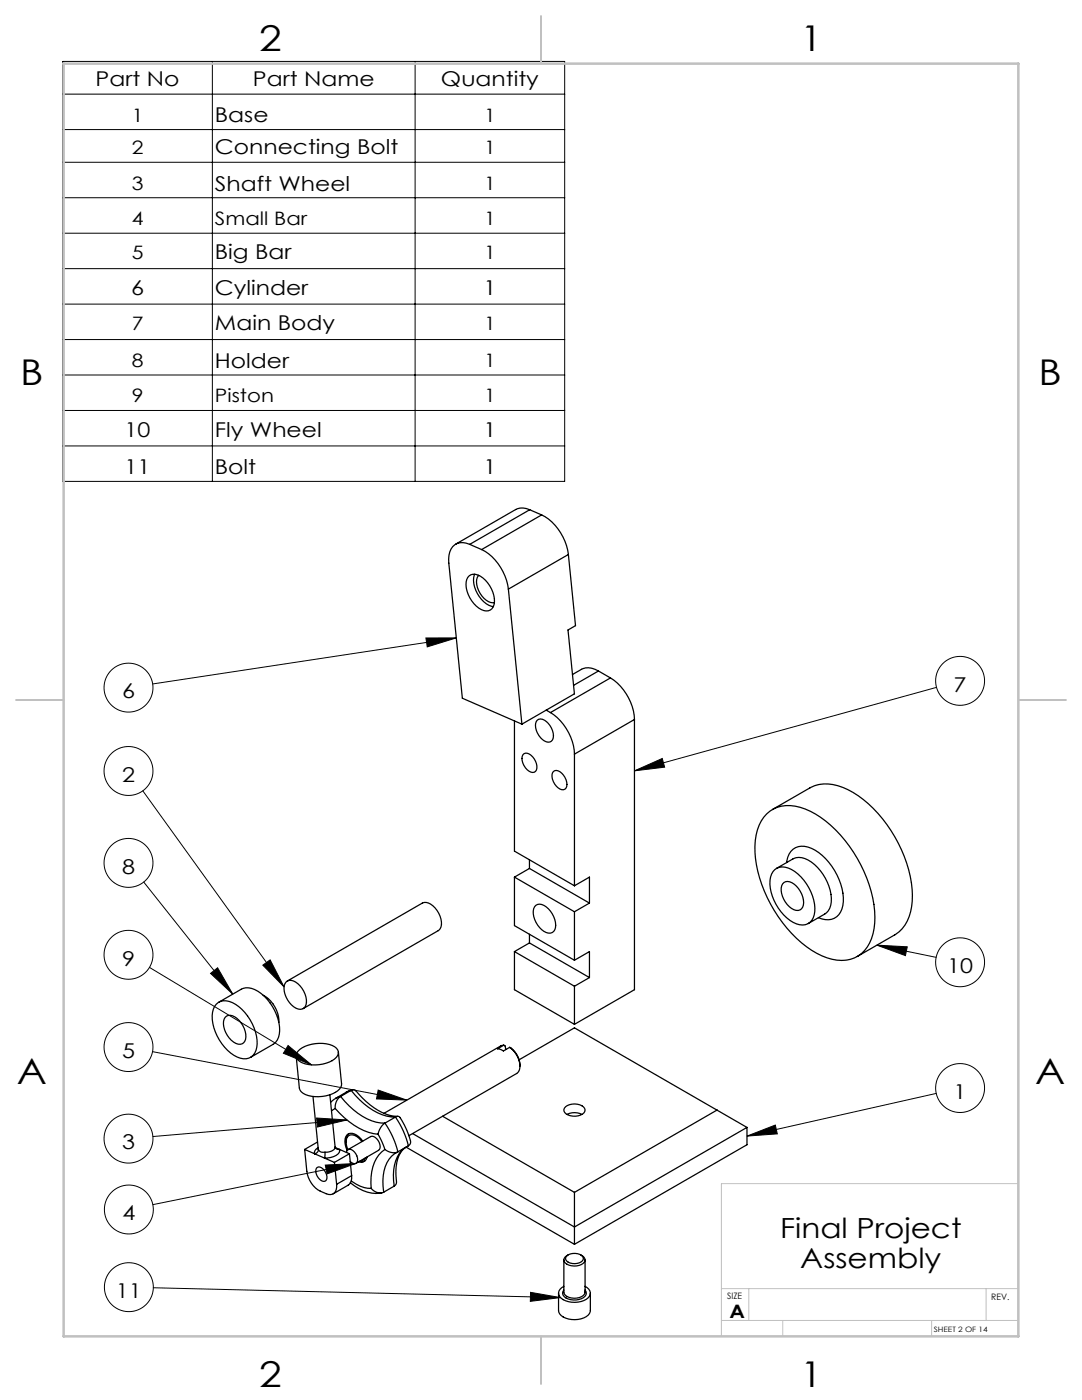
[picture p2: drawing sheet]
<svg xmlns="http://www.w3.org/2000/svg" width="216mm" height="279mm" viewBox="0 0 216 279" stroke-linecap="round" stroke-linejoin="round" font-family="sans-serif">
<g fill="none" stroke="#000" stroke-width=".2">
<path d="M12.5 12.3h100.2v83.8h-100.2zM12.5 18.8h100.2M42.4 12.3v83.8M82.8 12.3v83.8M12.5 25.9h100.2M12.5 32.4h100.2M12.5 39.5h100.2M12.5 46.5h100.2M12.5 53.6h100.2M12.5 60.7h100.2M12.5 67.8h100.2M12.5 74.8h100.2"/>
<path d="M12.5 81.9h100.2M12.5 89h100.2M85 127.3h6l-5.7 1.8zM91 127.3l-60.5 9.2M186.9 137.2l-60.3 16.6M28.5 157.8l28.2 39.2M126.6 153.8l5.5-2.4 .5 1.7zM28.7 176l17.7 22.4M29.8 193.1l32.4 19.4M42 194.3l1.4-1.2 3 5.3zM52.4 192.6l1.5-1 2.8 5.4zM175 188.6l6 .4-.3 1.7z"/>
<path d="M175 188.6l11.8 2.5M30.4 209.9l50.8 9.7M57.5 208.7l4.7 3.8-5.6-2.3zM75.5 217.5l5.7 2.1-6.1-.3zM186.8 218.2l-37.8 8.5M63.2 223.1l6 .4-5.9 1.4zM64.9 232.5l6.1-.3-5.7 2.1zM69.2 223.5l-38.7 3.3M71 232.2l-40.5 8.2M149 226.7l5.7-2.2 .4 1.8zM30.6 257l81.2 2M105.9 257.9l5.9 1.1-6 .7z"/>
<circle cx="25.6" cy="137.2" r="4.9"/>
<circle cx="191.6" cy="135.9" r="4.9"/>
<circle cx="25.6" cy="153.9" r="4.9"/>
<circle cx="25.6" cy="172.2" r="4.9"/>
<circle cx="25.6" cy="190.6" r="4.9"/>
<circle cx="191.6" cy="192" r="4.9"/>
<circle cx="25.6" cy="209" r="4.9"/>
<circle cx="191.6" cy="217.1" r="4.9"/>
<circle cx="25.6" cy="227.2" r="4.9"/>
<circle cx="25.7" cy="241.4" r="4.9"/>
<circle cx="25.7" cy="256.9" r="4.9"/>
</g>
<path d="M203.2 236.2h-59.3v30.5M143.9 257.2h59.3M149.4 257.2v6.3M196.8 257.2v6.3M143.9 263.5h59.3M156.2 263.5v3.2M185.9 263.5v3.2" fill="none" stroke="#c0c0c0" stroke-width=".2"/>
<path d="M107.9 3.2v9.5M3.2 139.7h9.5M203.2 139.7h9.5M107.9 266.7v9.5" fill="none" stroke="#c0c0c0" stroke-width=".25"/>
<path d="M12.7 12.7h190.5v254h-190.5z" fill="none" stroke="#c0c0c0" stroke-width=".5"/>
<path d="M85 127.3h6l-5.7 1.8zM126.6 153.8l5.5-2.4 .5 1.7zM175 188.6l6 .4-.3 1.7zM149 226.7l5.7-2.2 .4 1.8zM105.9 257.9l5.9 1.1-6 .7zM64.9 232.5l6.1-.3-5.7 2.1zM63.2 223.1l6 .4-5.9 1.4zM75.5 217.5l5.7 2.1-6.1-.3zM57.5 208.7l4.7 3.8-5.6-2.3zM42 194.3l1.4-1.2 3 5.3zM52.4 192.6l1.5-1 2.8 5.4z" fill="#000"/>
<g fill="none" stroke="#000" stroke-width=".25">
<path d="M93.6 114.9a2.18 2.18 0 0 1 2.8 .5 5.6 5.6 0 0 1 2 5.7 1.77 1.77 0 0 1-2.9 .3 5.8 5.8 0 0 1-2.4-5.7zM93.7 108.6a2.72 2.72 0 0 0-4.1 2.2v1.6l2.7 26.9 11.8 5.2M93.7 108.6l2.4 1.1M94.7 114.6a5.5 5.5 0 0 0 3.7 6.5M95.5 114.8a3.1 3.1 0 0 0 .3 3.6 3.1 3.1 0 0 0 2.9 1.9M96.1 109.7a10.4 10.4 0 0 1 5.3 7.9M101.4 117.6l2.7 26.9M105.7 101.7a3.1 3.1 0 0 0-2.8 0l-12 6.9M105.7 101.7l-12 6.9M105.7 101.7l2.4 1.1M108.1 102.8a10.4 10.4 0 0 1 5.3 7.9M108.1 102.8l-12 6.9"/>
<path d="M113.4 110.7l-12 6.9M113.4 110.7l1.4 14.2-1.5 .8 1.3 12.8-10.5 6M119.4 133.9a3.3 3.3 0 0 0-3.4-.3l-1.8 1M119.4 133.9l2.4 1.4M119.4 133.9l-5 2.9M121.8 135.3a10.6 10.6 0 0 1 4.8 8.3M121.8 135.3l-12 6.9M102.7 143.9v26l11.9 6.9M104.6 150.4a1.72 1.72 0 0 1 2 1.1 2.2 2.2 0 0 1 .3 2.4 1.45 1.45 0 0 1-2.1-.7 2.24 2.24 0 0 1-.2-2.8zM107.2 143.7a1.66 1.66 0 0 1 2.2 .7 2.85 2.85 0 0 1 .6 3.5 1.66 1.66 0 0 1-2.1-.7 2.85 2.85 0 0 1-.7-3.5zM109 141.7l.8 .5M109.8 142.2a10.6 10.6 0 0 1 4.8 8.3"/>
<path d="M110.4 154a1.45 1.45 0 0 1 2 .7 2.24 2.24 0 0 1 .3 2.8 1.72 1.72 0 0 1-2-1 2.2 2.2 0 0 1-.3-2.5zM114.6 150.5v26.3M126.6 143.6l-12 6.9M126.6 143.6v53.9l-12 6.9M102.7 175v9.7l11.9 6.9M102.7 175l11.9 7M105.6 173.3l12 6.9M105.6 171.6v1.7M105.6 173.3l-2.9 1.7M114.6 176.8l3-1.8v5.2M153 162.5a6.8 6.8 0 0 1 7.7-1 23.7 23.7 0 0 1 11.7 12.4 19.9 19.9 0 0 1 1.8 12.4 6.4 6.4 0 0 1-8.2 5.1 19.4 19.4 0 0 1-10.7-8.4 24.2 24.2 0 0 1-4.6-15.3 8.6 8.6 0 0 1 2.3-5.2zM154.1 161.6l7.5-4.4a7.4 7.4 0 0 1 6.6-.1 23.7 23.7 0 0 1 11.7 12.5 19.9 19.9 0 0 1 1.8 12.4 7.1 7.1 0 0 1-3.1 4.6l-7.5 4.3"/>
<path d="M154.6 173.5a3.1 3.1 0 0 1 4 .4 9.4 9.4 0 0 1 3.9 8.7 2.46 2.46 0 0 1-3.6 1.8 9.3 9.3 0 0 1-5.1-9.4l.4-1.1zM154.9 173.3l3.3-1.9a3.8 3.8 0 0 1 4.3 1.1 9.4 9.4 0 0 1 3.3 8.2 2.62 2.62 0 0 1-1.2 1.7l-3.3 1.9M156.4 176.1a2.04 2.04 0 0 1 2.5 .8 4.2 4.2 0 0 1 1.3 4.2 1.4 1.4 0 0 1-2.2 .2 4.7 4.7 0 0 1-2-4.5zM157 172.1a3.3 3.3 0 0 1 4.9-2.8 12 12 0 0 1 6.3 11.4 3.2 3.2 0 0 1-4.9 2.4M52.5 198.6a6.1 6.1 0 0 1 3.1 5.4M57.1 196a1.69 1.69 0 0 1 2.3 .3 4.3 4.3 0 0 1 1.5 4.6 1.5 1.5 0 0 1-2.3 0 4.5 4.5 0 0 1-1.8-4.6zM57.3 195.8l27-15.6a2.26 2.26 0 0 1 2.5 1 4 4 0 0 1 1 4.2l-.4 .3-26.9 15.6M102.7 189.9v7.6l11.9 6.9M102.7 189.9l11.9 6.9M105.6 186.5v1.7M105.6 188.2l12 6.9M105.6 188.2l-2.9 1.7"/>
<path d="M106.9 180.7a1.98 1.98 0 0 1 2.5 .7 4.3 4.3 0 0 1 1.3 4.2 1.38 1.38 0 0 1-2.2 .3 4.7 4.7 0 0 1-2-4.6zM114.6 182v9.6M114.6 196.8v7.6M114.6 191.6l3-1.7v5.2M117.6 195.1l-3 1.7M117.6 180.2l-3 1.8M43.1 200.4a2.86 2.86 0 0 1 3.9 0 9.6 9.6 0 0 1 4.2 8.6 2.54 2.54 0 0 1-3.9 1.9 9.5 9.5 0 0 1-4.9-8.9l.4-1.1zM43.6 200l4.5-2.6a3.5 3.5 0 0 1 4 .9 9.7 9.7 0 0 1 3.6 8.1 2.79 2.79 0 0 1-1.2 2l-4.5 2.6M44.9 203a1.61 1.61 0 0 1 2.4 .2 4.4 4.4 0 0 1 1.5 4.6 1.44 1.44 0 0 1-2.2 .2 4.6 4.6 0 0 1-1.9-4.6zM59.5 209.8a6.8 6.8 0 0 1 7.3-.9 1.36 1.36 0 0 1 .7 1.2 1.36 1.36 0 0 1-.7 1.3 7.1 7.1 0 0 1-7 .5 1.29 1.29 0 0 1-.3-2.1zM62.5 218.8l1 10.5M65.8 218.5l1.1 10.4a1.72 1.72 0 0 1-2.1 1.1"/>
<path d="M67 219.2l-1 .8M67.5 210l.7 6.3a2.33 2.33 0 0 1-1.8 2 6.5 6.5 0 0 1-6.3-.4l-.4-.7-.6-6.4M68 218.8a13.2 13.2 0 0 0 8 5.3h.8M68 218.8a2.65 2.65 0 0 0-1.1 2.4M68 218.8l-1 .4M70.1 217.6l.3-.1 .5 .1a14.3 14.3 0 0 0 7.6 5.1l.9 .1M70.1 217.6a13.2 13.2 0 0 0 8 5.3h.8M70.1 217.6l-1 .4-2.1 1.2M70.1 217.6l-2.1 1.2M70.3 217.5l-1.2 .5M100.5 208.6l-.6 .1-23.3 13.5M100.5 208.6l-1.2 .7 1.1 .4 1.3-.7"/>
<path d="M100.5 208.6l.3 .2 .1 .7M101.7 209a4.7 4.7 0 0 1 1.9 4.5l-.5 .7-21.5 12.5M101.7 209a4.4 4.4 0 0 1 2.1 3.8M103.6 211.5l11-6.4 34.4 19.9M60.8 229.4l.4 4.4a5.3 5.3 0 0 0 4.8 4.6 1.59 1.59 0 0 0 1.2-2M60.8 229.4l5.9 2.6M63.3 233a1.42 1.42 0 0 1 1.7 1 1.12 1.12 0 0 1-.3 1.8 2.07 2.07 0 0 1-1.6-2.6zM63.4 227.9l-2.6 1.5M63.5 229a1.05 1.05 0 0 0-.7 1.3 .87 .87 0 0 0 .7-.9M63.5 229.3h.1M63.5 229.3v.1M63.5 229.4a1.06 1.06 0 0 0 1.3 .6"/>
<path d="M66.7 232l.5 4.4M66.9 228.9v.1M66.9 229l.4 .3 .4 .1a1.05 1.05 0 0 1-.7 1.2 4.5 4.5 0 0 1-2.3 .5l.1-1.1M66.9 221.2a14 14 0 0 0 8.5 5.2M66.9 221.2l-.8 .5M66.9 229v.1M66.9 229l2.8 1.3M69.1 230a.71 .71 0 0 1 .6-.7 .71 .71 0 0 1 .7 .3l.6 .7a1.34 1.34 0 0 1 0 1.9 1.14 1.14 0 0 1-1.1-.4M69.5 229.4l4.4-2.6a1.86 1.86 0 0 1 1.8 2.6l-4.7 2.8M69.6 226.3a1.85 1.85 0 0 0-.5 1.6M69.7 230.3l-3 1.7M69.7 230.3l.5 4.3"/>
<path d="M69.9 236a7.8 7.8 0 0 0 6.3 2M70.1 235.7l.3 .2a6.3 6.3 0 0 0 3.7 1.3M70.2 234.6a1.92 1.92 0 0 1-.7 1.9l-3 1.8M70.2 234.6l-3 1.8M72.2 227.8l-.1-.2a2.12 2.12 0 0 0-2.4-1 2.19 2.19 0 0 0-.3 2.8M72.4 227.7a2.72 2.72 0 0 0-2.9-1.4 2.63 2.63 0 0 0-.2 3.3M72.8 231.7h-1M72.9 231.1a1 1 0 0 1-1 .6M73.3 230.9a1.23 1.23 0 0 1-1.8 1M74.1 237.2a2.2 2.2 0 0 0 2.5 .7M75.4 226.4l1.4 3M76.8 229.4a2.65 2.65 0 0 0 2.6 .5"/>
<path d="M76.8 229.4a7.4 7.4 0 0 0-2.8 6.6l.1 1.2M76.8 224.1a3.5 3.5 0 0 0-1.4 2.3M76.8 224.1a17.5 17.5 0 0 1 2.6 5.8M78.7 236.7l-2.1 1.2M78.9 222.9l.5-.1 .3 .1a13 13 0 0 1 2.2 5.2l-.4 .6M78.9 222.9a17.5 17.5 0 0 1 2.6 5.8M78.9 222.9l-2.1 1.2M79 230.1a6.2 6.2 0 0 0-2.6 5.6l.2 2.2M79.3 229.9l-.2 .1M80.8 229.1a7.1 7.1 0 0 0-2.3 6.5l.2 1.1M80.9 229a5.6 5.6 0 0 0-1.9 4.7l.1 2.4-.4 .6M81 228.9l33.6 19.4"/>
<path d="M81.5 228.7l-2.1 1.2M88.3 222.8l26.3 15.2M112.9 220.9a2.92 2.92 0 0 1 3.8 .3 1.23 1.23 0 0 1-1.4 1.5 2.55 2.55 0 0 1-2.8-1l.1-.6zM113.1 222.4h.1a3.3 3.3 0 0 1 2.9 0M114.6 238v10.3M143.1 221.5l-28.5 16.5M149 225l-34.4 19.9-32.3-18.7M149 225v3.5l-34.4 19.8M111.4 258.1v3.4a2.16 2.16 0 0 0 2 1.7 4.1 4.1 0 0 0 4.2-1.1l.2-.6v-3.4M112.5 256.7a1.4 1.4 0 0 0-1 1.3 1.4 1.4 0 0 0 .9 1.4 4.4 4.4 0 0 0 5.2-.7 1.41 1.41 0 0 0-.9-2M112.5 251.4v6.5a1.48 1.48 0 0 0 1.5 1.1 2.4 2.4 0 0 0 2.7-1v-.1M112.5 257.5a.98 .98 0 0 0 .4 1.5 3.3 3.3 0 0 0 4-.6 .88 .88 0 0 0-.2-.9"/>
<path d="M113.1 250.6a2.5 2.5 0 0 1 3.2 .2 1.02 1.02 0 0 1-1.1 1.3 1.88 1.88 0 0 1-2.4-1zM113.4 250.4a1.04 1.04 0 0 0-.9 1.1 1.04 1.04 0 0 0 1 1 2.51 2.51 0 0 0 3.2-.9 1.15 1.15 0 0 0-.8-1.2M116.7 257.8v.1M116.7 251.4v6.5"/>
</g>
<g font-size="7.1">
<text x="51.7" y="10.1">2</text>
<text x="159.7" y="10.1">1</text>
<text x="4" y="76.7">B</text>
<text x="207.2" y="76.7">B</text>
<text x="3.3" y="216.4">A</text>
<text x="206.5" y="216.4">A</text>
<text x="51.7" y="276.8">2</text>
<text x="159.7" y="276.8">1</text>
</g>
<g font-size="5.5">
<text x="155.7" y="247">Final Project</text>
<text x="159.7" y="253.1">Assembly</text>
</g>
<g font-size="4.1">
<text x="19.1" y="17.2">Part No</text>
<text x="50.5" y="17.2">Part Name</text>
<text x="88" y="17.2">Quantity</text>
<text x="42.9" y="24.4">Base</text>
<text x="42.9" y="30.8">Connecting Bolt</text>
<text x="42.9" y="38">Shaft Wheel</text>
<text x="42.9" y="51.8">Big Bar</text>
<text x="26.2" y="58.8">6</text>
<text x="42.9" y="58.8">Cylinder</text>
<text x="96.5" y="58.8">1</text>
<text x="42.9" y="65.9">Main Body</text>
<text x="42.9" y="73.4">Holder</text>
<text x="24.9" y="87.1">10</text>
<text x="42.9" y="87.1">Fly Wheel</text>
<text x="96.5" y="87.1">1</text>
<text x="24.9" y="94.7">11</text>
<text x="42.9" y="94.7">Bolt</text>
<text x="96.5" y="94.7">1</text>
<text x="24.3" y="139.4">6</text>
<text x="190.3" y="138">7</text>
<text x="24.3" y="156">2</text>
<text x="24.3" y="174.4">8</text>
<text x="24.3" y="192.7">9</text>
<text x="189" y="194.2">10</text>
<text x="24.3" y="211.1">5</text>
<text x="190.3" y="219.3">1</text>
<text x="24.3" y="229.4">3</text>
<text x="24.4" y="243.5">4</text>
<text x="23.1" y="259">11</text>
</g>
<g font-size="3.7">
<text x="26.3" y="24.3">1</text>
<text x="96.6" y="24.3">1</text>
<text x="26.3" y="30.7">2</text>
<text x="96.6" y="30.7">1</text>
<text x="26.3" y="37.9">3</text>
<text x="96.6" y="37.9">1</text>
<text x="26.3" y="44.9">4</text>
<text x="42.9" y="45">Small Bar</text>
<text x="96.6" y="44.9">1</text>
<text x="26.3" y="51.6">5</text>
<text x="96.6" y="51.6">1</text>
<text x="26.3" y="65.8">7</text>
<text x="96.6" y="65.8">1</text>
<text x="26.3" y="73.2">8</text>
<text x="96.6" y="73.2">1</text>
<text x="26.3" y="80.3">9</text>
<text x="42.9" y="80.3">Piston</text>
<text x="96.6" y="80.3">1</text>
<text x="145.6" y="263.1">A</text>
</g>
<g font-size="1.8">
<text x="145.1" y="259.2">SIZE</text>
<text x="197.8" y="259.4">REV.</text>
</g>
<text font-size="1.5" x="186.3" y="265.9">SHEET 2 OF 14</text>
</svg>
